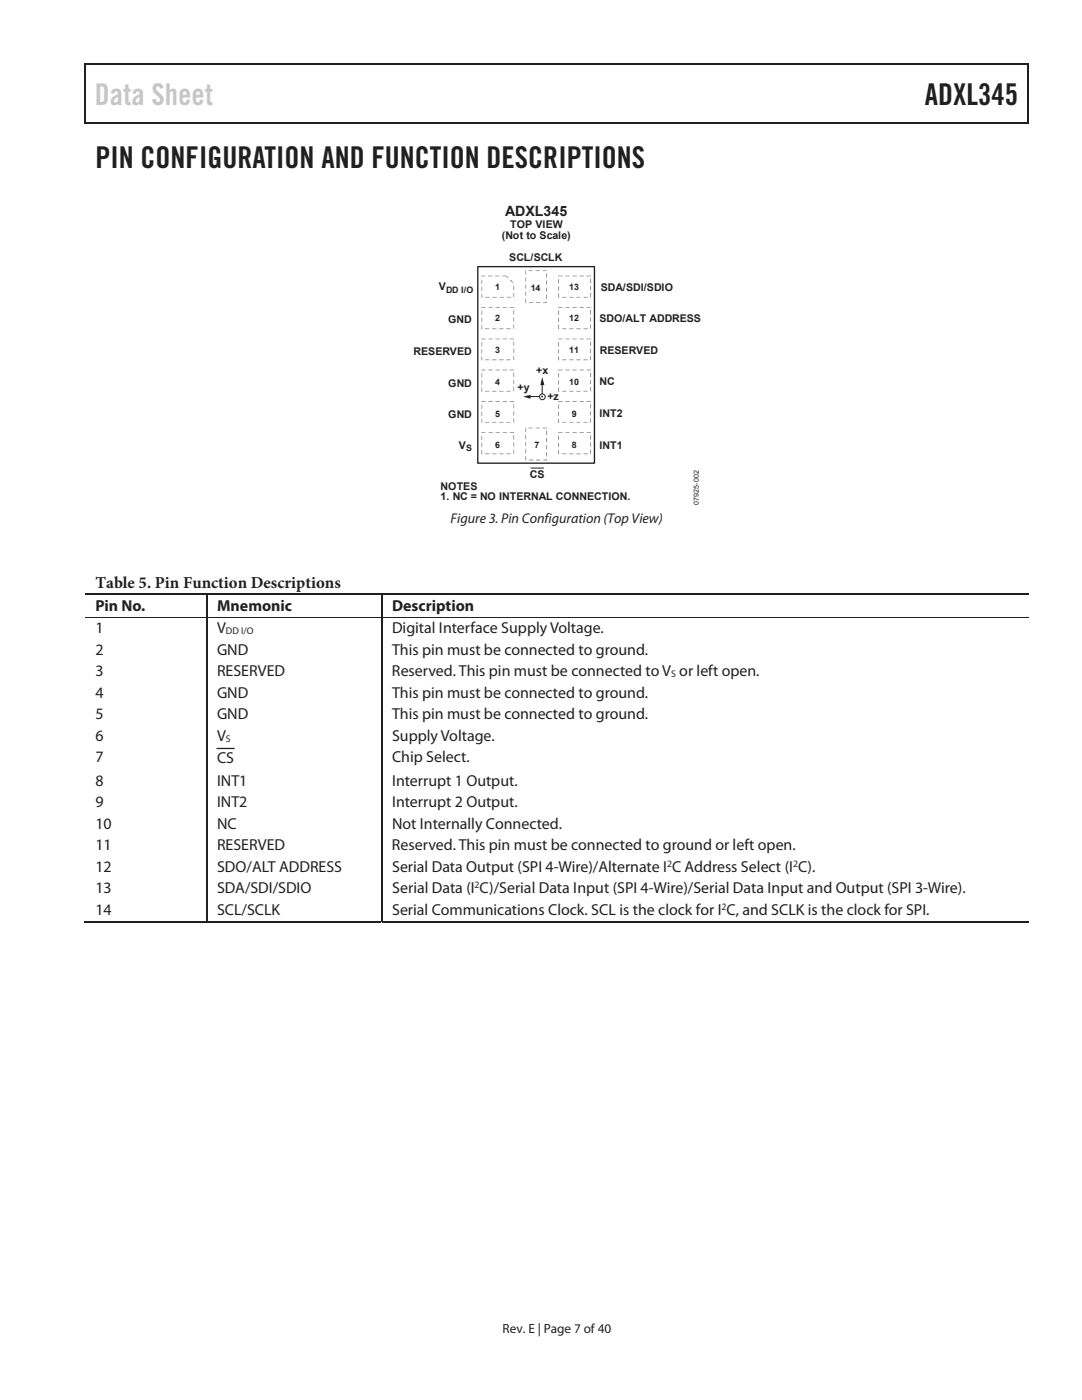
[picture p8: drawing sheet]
<svg xmlns="http://www.w3.org/2000/svg" width="216mm" height="279mm" viewBox="0 0 216 279" stroke-linecap="round" stroke-linejoin="round" font-family="sans-serif">
<path d="M16.9 12.7h.2v1h-.2z" fill="#231f20"/>
<path d="M16.9 12.8h188.2" fill="none" stroke="#231f20" stroke-width=".25"/>
<g fill="#231f20">
<path d="M205.1 12.7h.2v1h-.2z"/>
<path d="M205.1 12.7h.2v.3h-.2z"/>
</g>
<path d="M17 13.7v11M16.9 24.5h65.6" fill="none" stroke="#231f20" stroke-width=".25"/>
<path d="M82.3 24.4h.2v.3h-.2z" fill="#231f20"/>
<path d="M205.2 13.7v11M82.5 24.5h122.6" fill="none" stroke="#231f20" stroke-width=".25"/>
<path d="M205.1 24.4h.2v.3h-.2z" fill="#231f20"/>
<path d="M105.6 79.1h2.6" fill="none" stroke="#231f20" stroke-width=".2"/>
<path d="M104.4 79.1l1.5-.3v.8z" fill="#231f20"/>
<path d="M108.2 76.6v2.5" fill="none" stroke="#231f20" stroke-width=".2"/>
<path d="M108.2 75.2l.4 1.7h-.8z" fill="#231f20"/>
<path d="M95.3 53.2h23.3v39.2h-23.3z" fill="none" stroke="#231f20" stroke-width=".27"/>
<g fill="#939598">
<path d="M100.2 55v.1l.8 .1 .3 .3h.2l-.5-.5zM101.8 55.9v.1l.6 .6 .1-.1-.5-.6zM102.4 57l.1 .9 .1-.8zM102.4 58.5l.1 .8 .1-.8zM101.1 59.3l.1 .1 .8-.1zM99.7 59.3l.1 .1 .8-.1zM98.3 59.3v.1l.8-.1zM96.9 59.3v.1l.8-.1zM96.1 58.7v.7h.2l-.1-.7zM96.1 57.2v.9l.1-.8zM96.1 55.8v.9l.1-.8zM96.1 55v.2l.7-.1zM97.4 55l.1 .2 .8-.1zM98.8 55l.1 .2 .8-.1z"/>
<path d="M101.7 61.3l.1 .1h.8zM102.4 61.9l.1 .9 .1-.8zM102.4 63.3l.1 .9 .1-.8zM102.4 64.7l.1 .9 .1-.8zM101 65.5l.1 .2 .8-.1zM99.6 65.5l.1 .2 .8-.1zM98.2 65.5l.1 .2 .8-.1zM96.8 65.5v.2l.8-.1zM96.1 64.8v.9l.1-.8zM96.1 63.4v.9l.1-.8zM96.1 62v.9l.1-.8zM96.1 61.3v.1h.8zM97.5 61.3l.1 .1h.7zM98.9 61.3l.1 .1h.8zM100.3 61.3l.1 .1h.8z"/>
<path d="M101.7 67.6l.1 .1 .8-.1zM102.4 68.2l.1 .9 .1-.8zM102.4 69.6l.1 .9 .1-.8zM102.4 71l.1 .9 .1-.8zM101.1 71.7v.2h.8l-.1-.2zM99.7 71.7v.2h.8l-.1-.2zM98.3 71.7v.2h.7v-.2zM96.8 71.7v.2h.8v-.2zM96.1 71.1v.8l.1-.7zM96.1 69.7v.9l.1-.8zM96.1 68.3v.9l.1-.9zM96.1 67.6v.1l.8-.1zM97.5 67.6l.1 .1 .7-.1zM98.9 67.6l.1 .1 .8-.1zM100.3 67.6l.1 .1 .8-.1z"/>
<path d="M101.7 73.8l.1 .1h.8l-.1-.2zM102.4 74.4l.1 .8 .1-.7zM102.4 75.8l.1 .9 .1-.8zM102.4 77.2l.1 .9 .1-.8zM101 78l.1 .2 .8-.1zM99.6 78l.1 .2 .8-.1zM98.2 78l.1 .2 .8-.1zM96.8 78v.2l.8-.1zM96.1 77.3v.9l.1-.8zM96.1 75.9v.9l.1-.8zM96.1 74.5v.9l.1-.9zM96.1 73.7v.2h.8zM97.5 73.8l.1 .1h.7v-.2zM98.9 73.8l.1 .1h.8l-.1-.2zM100.3 73.8l.1 .1h.8l-.1-.2z"/>
<path d="M101.7 80l.1 .2 .8-.1zM102.4 80.7l.1 .8 .1-.7zM102.4 82.1l.1 .9 .1-.8zM102.4 83.5l.1 .9 .1-.8zM101 84.3h.9zM99.7 84.2v.2h.8l-.1-.2zM98.2 84.3h.9zM96.8 84.3h.8zM96.1 83.6v.8h.1v-.7zM96.1 82.2v.8l.1-.7zM96.1 80.8v.8l.1-.8zM96.1 80v.2v-.1v.1l.8-.1zM97.5 80l.1 .2 .7-.1zM98.9 80l.1 .2 .8-.1zM100.3 80l.1 .2 .8-.1z"/>
<path d="M101.7 86.3l.1 .1 .8-.1zM102.4 86.9l.1 .8 .1-.8zM102.4 88.3l.1 .9 .1-.9zM102.4 89.7l.1 .9 .1-.8zM101 90.5l.1 .2 .8-.1zM99.6 90.5l.1 .2 .8-.1zM98.2 90.5l.1 .2 .8-.1zM96.8 90.5v.2l.8-.1zM96.1 89.8v.9l.1-.8zM96.1 88.4v.8l.1-.8zM96.1 87v.8l.1-.8zM96.1 86.2v.2l.8-.1zM97.5 86.3l.1 .1 .7-.1zM98.9 86.3l.1 .1 .8-.1zM100.3 86.3l.1 .1 .8-.1z"/>
<path d="M117.1 61.3v.1h.8zM117.8 61.9v.9l.1-.8zM117.8 63.3v.9l.1-.8zM117.8 64.7v.9l.1-.8zM116.4 65.5l.1 .2 .8-.1zM115 65.5l.1 .2 .8-.1zM113.6 65.5l.1 .2 .8-.1zM112.2 65.5v.2l.9-.1zM111.4 64.8v.8l.1 .1 .1-.2h-.2l.1 .1v-.7zM111.4 63.4v.9l.1-.8zM111.4 62v.9l.1-.8zM111.4 61.3v.1h.8zM112.8 61.3l.1 .1h.8zM114.2 61.3l.1 .1h.8zM115.7 61.3v.1h.8z"/>
<path d="M117.1 55v.2l.8-.1zM117.7 55.7v.7l.2 .1v-.8zM117.8 57v.9l.1-.6zM117.8 58.4v.9l.1-.6zM116.4 59.3l.1 .1 .8-.1zM115 59.3l.1 .1 .8-.1zM113.6 59.3l.1 .1 .8-.1zM112.2 59.3v.1l.9-.1zM111.4 58.5v.8l.1 .1zM111.4 57.2v.7l.1 .1v-.8zM111.4 55.7v.9l.1-.6zM111.4 55.1h.8zM112.8 55l.1 .2 .8-.1zM114.2 55l.1 .2 .8-.1zM115.7 55v.2l.8-.1z"/>
<path d="M117.1 67.6v.1l.8-.1zM117.8 68.2v.9l.1-.8zM117.8 69.6v.9l.1-.8zM117.8 71v.9l.1-.8zM116.4 71.8l.1 .1 .8-.1zM115 71.8l.1 .1 .8-.1zM113.6 71.8l.1 .1 .8-.1zM112.2 71.8v.1l.9-.1zM111.4 71.1v.7l.1 .1v-.2l-.1 .1h.1v-.7zM111.4 69.7v.9l.1-.8zM111.4 68.3v.9l.1-.9zM111.4 67.6v.1l.8-.1zM112.8 67.6l.1 .1 .8-.1zM114.2 67.6l.1 .1 .8-.1zM115.7 67.6v.1l.8-.1z"/>
<path d="M117.1 73.7v.2h.8l-.1-.2zM117.7 74.5v.7h.2v-.7zM117.8 75.8v.9l.1-.6zM117.8 77.2v.9l.1-.6zM116.4 78l.1 .2 .8-.1zM115 78l.1 .2 .8-.1zM113.6 78l.1 .2 .8-.1zM112.2 78v.2l.9-.1zM111.4 77.3v.8l.1 .1zM111.4 76v.7l.1 .1v-.8zM111.4 74.5v.9l.1-.6zM111.4 73.7v.2h.8v-.2zM112.9 73.7v.2h.8l-.1-.2zM114.3 73.7v.2h.8l-.1-.2zM115.7 73.7v.2h.8l-.1-.2z"/>
<path d="M117.1 80v.2l.8-.1zM117.8 80.7v.8l.1-.7zM117.8 82.1v.9l.1-.8zM117.8 83.5v.9l.1-.8zM116.4 84.2l.1 .2 .8-.1zM115 84.2l.1 .2 .8-.1zM113.6 84.2l.1 .2 .8-.1zM112.2 84.2v.2l.9-.1zM111.4 83.6v.7l.1 .1v-.2l-.1 .1h.1v-.7zM111.4 82.2v.8l.1-.7zM111.4 80.8v.8l.1-.8zM111.4 80v.2l.1-.1h-.1v.1l.8-.1zM112.8 80l.1 .2 .8-.1zM114.2 80l.1 .2 .8-.1zM115.7 80v.2l.8-.1z"/>
<path d="M117.1 86.2v.2l.8-.1zM117.8 86.8v.9l.1-.6zM117.8 88.3v.9l.1-.6zM117.8 89.7v.9l.1-.6zM116.4 90.5l.1 .2 .8-.1zM115 90.5l.1 .2 .8-.1zM113.6 90.5l.1 .2 .8-.1zM112.2 90.5v.2l.9-.1zM111.4 89.9v.7h.2v-.1l-.2 .1h.1v-.7zM111.4 88.4v.8h.1v-.8zM111.4 86.9v.9l.1-.6zM111.4 86.2v.2h.8v-.2zM112.9 86.2v.2h.8l-.1-.2zM114.3 86.2v.2h.8l-.1-.2zM115.7 86.2v.2h.8l-.1-.2z"/>
<path d="M108.3 85.4l.1 .1 .8-.1zM109 86l.1 .8 .1-.7zM109 87.4l.1 .9 .1-.8zM109 88.8l.1 .9 .1-.8zM109 90.2l.1 .9 .1-.8zM108.4 91.7v.2h.8l-.1-.3h-.1l.1 .2zM107 91.7v.2l.8-.1zM105.6 91.7v.2l.8-.1zM104.8 91.1l.1 .8 .1-.8zM104.8 89.6l.1 .9 .1-.8zM104.8 88.2l.1 .9 .1-.8zM104.8 86.8l.1 .9 .1-.9zM104.8 85.4l.1 .8 .1-.8zM105.5 85.4v.1l.8-.1zM106.9 85.4v.1l.8-.1z"/>
<path d="M108.3 53.9l.1 .2 .8-.1zM109 54.6l.1 .8 .1-.8zM109 56l.1 .9 .1-.9zM109 57.4l.1 .9 .1-.8zM109 58.8l.1 .9 .1-.8zM108.4 60.3v.2l.8-.1-.1-.2v.2zM107 60.3v.2l.8-.1zM105.6 60.3v.2l.8-.1zM104.8 59.6l.1 .9 .1-.8zM104.8 58.2l.1 .9 .1-.8zM104.8 56.8l.1 .8 .1-.7zM104.8 55.4l.1 .8 .1-.8zM104.8 54l.1 .8 .1-.8zM105.5 53.9v.2l.8-.1zM106.9 53.9v.2l.8-.1z"/>
</g>
<circle cx="108.2" cy="79.2" r=".58" fill="#fff"/>
<circle cx="108.2" cy="79.2" r=".58" fill="none" stroke="#231f20" stroke-width=".2"/>
<path d="M108 79h.3v.3h-.3z" fill="#231f20"/>
<path d="M105.9 93.4h2.6" fill="none" stroke="#231f20" stroke-width=".2"/>
<path d="M17 118.6h24.1" fill="none" stroke="#231f20" stroke-width=".25"/>
<path d="M41.1 118.5h.3v.3h-.3z" fill="#231f20"/>
<path d="M41.4 118.6h34.7" fill="none" stroke="#231f20" stroke-width=".25"/>
<path d="M76.1 118.5h.2v.3h-.2z" fill="#231f20"/>
<path d="M41.3 118.8v4.3M76.2 118.8v4.3M76.3 118.6h128.9M41.3 123.3v60.7M76.2 123.3v60.7M43.3 149.4h3.4M16.8 183.9h24.3M41.4 183.9h34.7M76.3 183.9h128.9" fill="none" stroke="#231f20" stroke-width=".25"/>
<path d="M17 123.2h188.2" fill="none" stroke="#231f20" stroke-width=".2"/>
<text font-size="6" fill="#c7c8ca" x="18.9" y="21">Data Sheet</text>
<g font-size="6" fill="#231f20">
<text x="184.5" y="21">ADXL345</text>
<text x="19" y="33.6">PIN CONFIGURATION AND FUNCTION DESCRIPTIONS</text>
</g>
<text font-size="3.3" fill="#231f20" x="19" y="117.3">Table 5. Pin Function Descriptions</text>
<g font-size="3.2" fill="#231f20">
<text x="19" y="121.9">Pin No.</text>
<text x="43.3" y="121.9">Mnemonic</text>
<text x="78.2" y="121.9">Description</text>
<text x="19" y="126.4">1</text>
<text x="19" y="130.7">2</text>
<text x="43.3" y="130.7">GND</text>
<text x="43.3" y="126.4">V</text>
<text x="78.2" y="130.7">This pin must be connected to ground.</text>
<text x="78.2" y="126.4">Digital Interface Supply Voltage.</text>
<text x="19" y="135">3</text>
<text x="43.3" y="135">RESERVED</text>
<text x="78.2" y="135">Reserved. This pin must be connected to V or left open.</text>
<text x="19" y="139.3">4</text>
<text x="19" y="143.6">5</text>
<text x="43.3" y="139.3">GND</text>
<text x="43.3" y="143.6">GND</text>
<text x="78.2" y="139.3">This pin must be connected to ground.</text>
<text x="78.2" y="143.6">This pin must be connected to ground.</text>
<text x="19" y="147.9">6</text>
<text x="43.3" y="147.9">V</text>
<text x="78.2" y="147.9">Supply Voltage.</text>
<text x="19" y="152.2">7</text>
<text x="43.3" y="152.2">CS</text>
<text x="78.2" y="152.2">Chip Select.</text>
<text x="19" y="156.8">8</text>
<text x="19" y="161.1">9</text>
<text x="43.3" y="156.8">INT1</text>
<text x="43.3" y="161.1">INT2</text>
<text x="78.2" y="156.8">Interrupt 1 Output.</text>
<text x="78.2" y="161.1">Interrupt 2 Output.</text>
<text x="19" y="165.4">10</text>
<text x="43.3" y="165.4">NC</text>
<text x="78.2" y="165.4">Not Internally Connected.</text>
<text x="19" y="169.7">11</text>
<text x="43.3" y="169.7">RESERVED</text>
<text x="78.2" y="169.7">Reserved. This pin must be connected to ground or left open.</text>
<text x="19" y="174">12</text>
<text x="19" y="178.3">13</text>
<text x="43.3" y="178.3">SDA/SDI/SDIO</text>
<text x="43.3" y="174">SDO/ALT ADDRESS</text>
<text x="78.2" y="174">Serial Data Output (SPI 4-Wire)/Alternate I C Address Select (I C).</text>
<text x="78.2" y="178.3">Serial Data (I C)/Serial Data Input (SPI 4-Wire)/Serial Data Input and Output (SPI 3-Wire).</text>
<text x="19" y="182.6">14</text>
<text x="43.3" y="182.6">SCL/SCLK</text>
<text x="78.2" y="182.6">Serial Communications Clock. SCL is the clock for I C, and SCLK is the clock for SPI.</text>
</g>
<g font-size="2.8" fill="#231f20">
<text x="100.8" y="43.1">ADXL345</text>
<text x="89.9" y="104.3">Figure 3. Pin Configuration (Top View)</text>
</g>
<text font-size="2.6" fill="#231f20" x="100.3" y="266">Rev. E | Page 7 of 40</text>
<g font-size="2.1" fill="#231f20">
<text x="100.2" y="47.7">(Not to Scale)</text>
<text x="101.8" y="45.6">TOP VIEW</text>
<text x="101.6" y="52">SCL/SCLK</text>
<text x="87.6" y="58">V</text>
<text x="119.9" y="58">SDA/SDI/SDIO</text>
<text x="89.4" y="64.6">GND</text>
<text x="119.6" y="64.3">SDO/ALT ADDRESS</text>
<text x="82.5" y="70.9">RESERVED</text>
<text x="119.7" y="70.6">RESERVED</text>
<text x="89.4" y="77.2">GND</text>
<text x="107" y="74.6">+x</text>
<text x="119.6" y="76.9">NC</text>
<text x="89.4" y="83.5">GND</text>
<text x="103.3" y="78.1">+y</text>
<text x="109.2" y="79.8">+z</text>
<text x="119.6" y="83.2">INT2</text>
<text x="91.6" y="89.6">V</text>
<text x="119.6" y="89.6">INT1</text>
<text x="87.9" y="97.8">NOTES</text>
<text x="87.9" y="99.9">1. NC = NO INTERNAL CONNECTION.</text>
</g>
<text font-size="2.1" fill="#211d1e" x="105.7" y="95.4">CS</text>
<g font-size="1.9" fill="#231f20">
<text x="45.1" y="126.6">DD I/O</text>
<text x="133.9" y="135.1">S</text>
<text x="45.1" y="148">S</text>
<text x="133.1" y="173">2</text>
<text x="158.2" y="173">2</text>
<text x="94.7" y="177.2">2</text>
<text x="144" y="181.5">2</text>
</g>
<g font-size="1.8" fill="#231f20">
<text x="89" y="58.5">DD I/O</text>
<text x="98.8" y="57.8">1</text>
<text x="105.9" y="58.1">14</text>
<text x="113.6" y="57.8">13</text>
<text x="98.8" y="64.1">2</text>
<text x="113.6" y="64.1">12</text>
<text x="98.8" y="70.5">3</text>
<text x="113.6" y="70.5">11</text>
<text x="98.8" y="76.8">4</text>
<text x="113.6" y="76.8">10</text>
<text x="98.8" y="83.2">5</text>
<text x="114.1" y="83.2">9</text>
<text x="98.8" y="89.5">6</text>
<text x="106.6" y="89.5">7</text>
<text x="114.1" y="89.5">8</text>
<text x="93" y="90.1">S</text>
</g>
<text font-size="1.4" fill="#231f20" x="139.5" y="100.7" transform="rotate(-90 139.5 100.7)">07925-002</text>
</svg>
